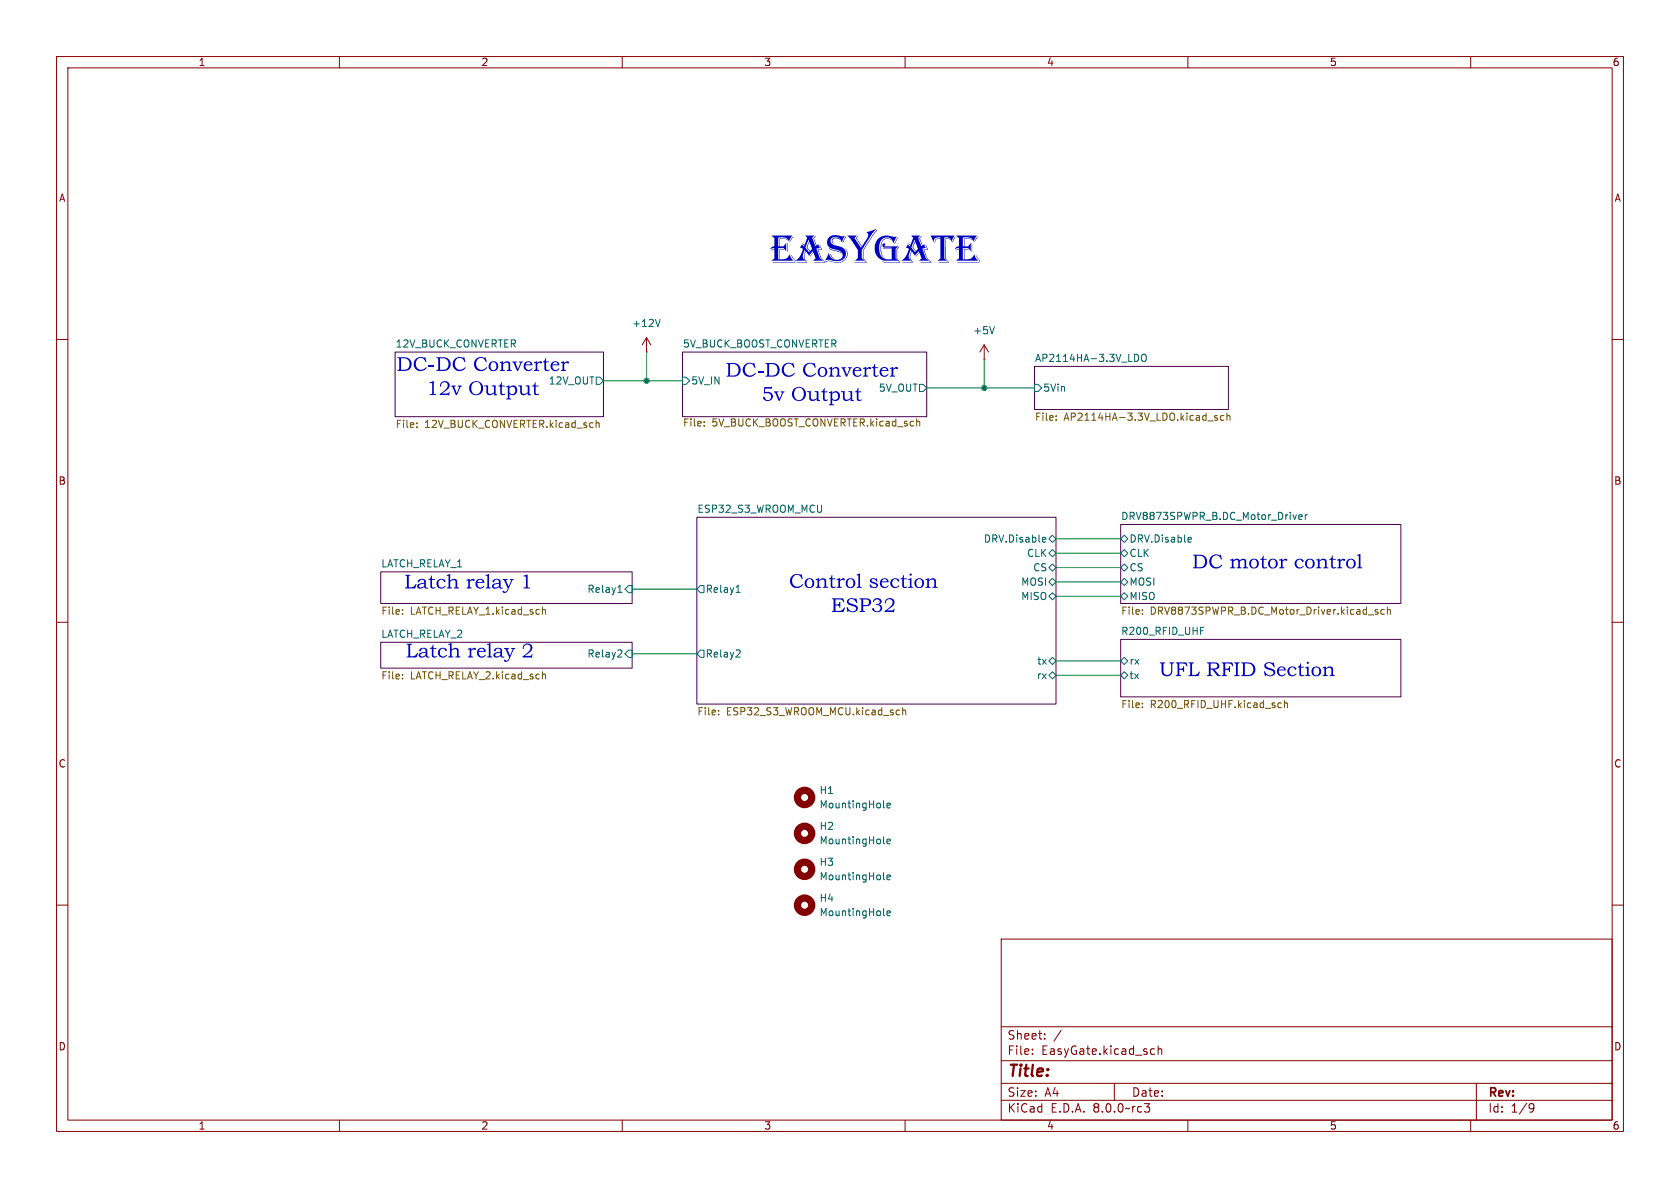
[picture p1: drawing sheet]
<svg xmlns="http://www.w3.org/2000/svg" width="297mm" height="210mm" viewBox="0 0 297 210" stroke-linecap="round" stroke-linejoin="round" font-family="sans-serif">
<g fill="none" stroke="#840000" stroke-width=".18">
<path d="M10 10h277v190h-277zM12 12h273v186h-273zM60 10v2M110 10v2M160 10v2M210 10v2M260 10v2M10 60h2M114.3 59.7l-.8 1.3M114.3 59.7v2.5M114.3 59.7l.8 1.3M285 60h2"/>
<path d="M114.3 62.2h.1M174 63.5h.1M174 61l-.8 1.2M174 61v2.5M174 61l.8 1.2M10 110h2M285 110h2M10 160h2M285 160h2M177 166h108v32h-108zM60 198v2M110 198v2"/>
<path d="M160 198v2M177 194.5h108M177 191.5h108M177 187.5h108M177 181.5h108M182.5 186.3v.1M182.5 185.5v.1M184.7 183.6v.1M184.7 182.8v.1M187.6 182.1l-1.3 2M197 191.5v3M202.3 195.1h.9l-.5 .6 .5 .1v.5l-.2 .3h-.5"/>
<path d="M203.7 185.4l.4 .1M204.1 186.3l-.4 .1M204.7 185.5l.3-.1 .3 .1 .1 .9M204.7 184.9v1.5M210 198v2M260 198v2M261 191.5v6.5M270.6 195.1l.5 .1a.99 .99 0 0 1-.4 1.4h-.2M271.2 195.7l-.3 .3h-.3"/>
</g>
<g fill="#fff" stroke="#fff" stroke-width=".18">
<path d="M182.9 64.8h34.3v7.6h-34.3z"/>
<path d="M67.3 113.5h44.5v4.6h-44.5z"/>
<path d="M67.3 101.1h44.5v5.6h-44.5z"/>
<path d="M120.6 62.2h43.2v11.5h-43.2z"/>
<path d="M123.2 91.4h63.5v33.1h-63.5z"/>
<path d="M198.1 92.7h49.5v14h-49.5z"/>
<path d="M198.1 113h49.5v10.2h-49.5z"/>
<path d="M69.8 62.2h36.9v11.5h-36.9z"/>
</g>
<path d="M69.8 62.2h36.9v11.5h-36.9zM120.6 62.2h43.2v11.5h-43.2zM182.9 64.8h34.3v7.6h-34.3zM123.2 91.4h63.5v33.1h-63.5zM198.1 92.7h49.5v14h-49.5zM67.3 113.5h44.5v4.6h-44.5zM67.3 101.1h44.5v5.6h-44.5zM198.1 113h49.5v10.2h-49.5z" fill="none" stroke="#480048" stroke-width=".18"/>
<g fill="none" stroke="#006464" stroke-width=".18">
<path d="M116.7 56.5l-.4 1.2M175.8 57.7l-.4 1.3M105.4 66.7h.6l.7 .6-.7 .6h-.6zM120.6 66.7h.7l.6 .6-.6 .6h-.7zM162.6 67.9h.6l.6 .7-.6 .6h-.6zM182.9 67.9h.6l.6 .7-.6 .6h-.6zM200.9 62.6a.68 .68 0 0 1 .4 .7 .68 .68 0 0 1-.4 .6M201.8 62.8l.3-.2a.43 .43 0 0 1 .5 .4v.5a.42 .42 0 0 1-.4 .4 .42 .42 0 0 1-.4-.4zM184.5 95h.3l.1 .3-.6 .1M184.8 95.8h-.3M185.4 97.8l.7-.6 .6 .6-.6 .6zM185.4 95.3l.7-.7 .6 .7-.6 .6z"/>
<path d="M198.1 97.8l.7-.6 .6 .6-.6 .6zM198.1 95.3l.7-.7 .6 .7-.6 .6zM210.2 95h.4v.3l-.6 .1M210.6 95.8h-.4M229.6 91.4l.6-.1v-.3h-.4l-.2 .2 .1 .6h.5M230.8 91v.8M231.1 91l-.3 .2M109.2 104.7h.8M109.5 103.6l.1-.2v1.3M109.7 114.9l.3 .2-.1 .3-.7 .7h.8M111.1 114.9h.7v1.3h-.7l-.6-.6zM111.1 103.5h.7v1.3h-.7l-.6-.7z"/>
<path d="M123.8 103.5h.7v1.3h-.7l-.6-.7zM123.8 114.9h.7v1.3h-.7l-.6-.6zM130.1 104.7h.8M130.4 103.6l.1-.2v1.3M130.6 114.9l.3 .2-.1 .3-.7 .7h.8M185.4 102.9l.7-.7 .6 .7-.6 .6zM185.4 100.3l.7-.6 .6 .6-.6 .7zM185.4 105.4l.7-.6 .6 .6-.6 .6zM185.4 116.8l.7-.6 .6 .6-.6 .7zM186.1 118.7l.6 .7-.6 .6-.7-.6zM198.1 102.9l.7-.7 .6 .7-.6 .6zM198.1 100.3l.7-.6 .6 .6-.6 .7z"/>
<path d="M198.1 105.4l.7-.6 .6 .6-.6 .6zM198.1 119.4l.7-.7 .6 .7-.6 .6zM198.1 116.8l.7-.6 .6 .6-.6 .7zM212.3 111.5h.4M212.3 110.9h.6M156.2 155.3l.2 .2M156.2 149l.2 .2M156.2 142.6l.2 .2M156.8 155.1l.6-.1-.1-.3h-.3l-.2 .2 .1 .6h.4M156.8 142.4l.6-.1-.1-.3h-.3l-.2 .2 .1 .6h.4M156.8 148.7l.6-.1-.1-.2-.3-.1-.2 .2 .1 .6h.4M156.2 161.7l.2 .2"/>
<path d="M156.8 161.4l.6-.1-.1-.2-.3-.1-.2 .2 .1 .6h.4"/>
</g>
<g fill="none" stroke="#725600" stroke-width=".18">
<path d="M73.7 75.4v.2M73.7 74.8v.1M105.4 74.3v1.3M105.4 74.8l.2-.1 .3 .1v.8M124.5 75.2v.1M124.5 74.5v.1M162.1 74.6l.1-.1h.3l.1 .8M186.7 74.2v.1M186.7 73.5v.1M215.2 73.5h-.3l-.2 .1 .1 .2 .4 .1v.3h-.5M216.4 73.5h-.4l-.2 .2 .1 .5h.5M216.9 73.6l.2-.1h.3l.1 .8"/>
<path d="M216.9 73v1.3M71.2 119.9v.1M71.2 107.8v.1M71.2 108.5v.1M71.2 119.2v.2M95.9 107.9l.2-.2 .3 .1v.8M95.9 119.3l.2-.1h.3v.8M202 108.5v.1M202 107.8v.1M241.9 108.7h1M243.6 107.8l-.3-.1-.2 .2 .1 .2 .4 .1v.3h-.5M244.7 107.8l-.3-.1-.3 .3 .1 .5h.5"/>
<path d="M245.3 107.9l.2-.2 .3 .1v.8M245.3 107.3v1.3M127 126.2v.2M127 125.6v.1M159.6 125.1v1.3M159.6 125.6l.2-.1 .3 .1v.8M202 124.3v.1M202 125v.1M226 125h.5M226 124.3h.5M227.1 124.4l.1-.1h.4v.8M227.1 123.8v1.3"/>
</g>
<g fill="none" stroke="#840000" stroke-width="1.3">
<circle cx="142.2" cy="153.7" r="1.27"/>
<circle cx="142.2" cy="147.3" r="1.27"/>
<circle cx="142.2" cy="141" r="1.27"/>
<circle cx="142.2" cy="160" r="1.27"/>
</g>
<g fill="#0000c2">
<path d="M151.4 101.5l.6-.1v2.2l.3 .2v.1h-.9v-.1l.3-.1v-.2v-1.8h-.3z"/>
<path d="M163.6 102.4l.6-.2v.4l.2-.2a.61 .61 0 0 1 .7-.2 .61 .61 0 0 1 .4 .6v.9l.3 .1v.1h-.9v-.1l.2-.1 .1-.8a.46 .46 0 0 0-.4-.5 .46 .46 0 0 0-.5 .3l-.1 .9 .3 .2v.1h-.9v-.1l.3-.1v-.2v-1h-.3z"/>
<path d="M239.9 98.1l.6-.2v2.3l.3 .1v.2h-.9v-.2h.2l.1-.3v-1.8h-.3z"/>
<path d="M149.7 41.6h1.8l-.4 .5 1.1 1.7 .1-.2-1-1.5 .4-.3-.3 .3 1 1.4 1-1.6a.61 .61 0 0 0-.2-.9l1.7-.6-.8 1.1-1.7 2.7v1.4l.5 .5h-1.7l.5-.5v-1.4l-1.4-2z"/>
<path d="M157.3 65l.6-.1v.3a.47 .47 0 0 1 .4-.3 .47 .47 0 0 1 .5 .2l-.2 .2a.42 .42 0 0 0-.7 .1v.9l.3 .1v.2h-.9v-.2h.2l.1-.2v-1h-.3z"/>
<path d="M151.6 68.6h.2v.6h.5v.1h-.5v1.1a.33 .33 0 0 0 .2 .3 .33 .33 0 0 0 .4-.1 .45 .45 0 0 1-.6 .3 .45 .45 0 0 1-.3-.5v-1.1h-.3v-.1l.3-.2z"/>
<path d="M99.2 64l.5-.1v.3a.47 .47 0 0 1 .4-.3 .47 .47 0 0 1 .5 .2l-.2 .2a.42 .42 0 0 0-.6 .1v.9l.3 .1v.2h-.9v-.2h.2l.1-.2v-1h-.3z"/>
<path d="M94.6 67.6h.1v.6h.5v.1h-.5v1.1a.33 .33 0 0 0 .2 .3 .33 .33 0 0 0 .4-.1 .45 .45 0 0 1-.5 .3 .45 .45 0 0 1-.4-.5v-1.1h-.3v-.1l.3-.2z"/>
</g>
<g fill="none" stroke="#009600" stroke-width=".18">
<path d="M106.7 67.3h13.9M114.3 62.2v5.1M163.8 68.6h19.1M174 63.5v5.1M186.7 95.3h11.4M186.7 97.8h11.4M111.8 104.1h11.4M111.8 115.6h11.4M186.7 100.3h11.4M186.7 102.9h11.4M186.7 116.8h11.4M186.7 105.4h11.4"/>
<path d="M186.7 119.4h11.4"/>
</g>
<g fill="#009600" stroke="#009600" stroke-width=".18">
<circle cx="114.3" cy="67.3" r=".46"/>
<circle cx="174" cy="68.6" r=".46"/>
</g>
<text font-size="7.1" fill="#0000c2" x="136.2" y="48.3">EASYGATE</text>
<g font-size="3.5" fill="#0000c2">
<text x="70.1" y="66.6">DC-DC Converter</text>
<text x="75.4" y="70.9">12v Output</text>
<text x="128.3" y="67.6">DC-DC Converter</text>
<text x="134.6" y="71.9">5v Output</text>
<text x="210.7" y="101.5">DC motor control</text>
<text x="71.5" y="105.1">Latch relay 1</text>
<text x="139.5" y="105">Control</text>
<text x="153.5" y="105">section</text>
<text x="146.9" y="109.2">ESP32</text>
<text x="71.7" y="117.3">Latch relay 2</text>
<text x="204.9" y="120.6">UFL RFID Section</text>
</g>
<text font-size="2.8" fill="#840000" x="178" y="190.9">Title:</text>
<g font-size="2.1" fill="#840000">
<text x="178" y="184">Sheet:</text>
<text x="178" y="186.7">File:</text>
<text x="184.1" y="186.7">EasyGate.kicad_sch</text>
<text x="178" y="196.9">KiCad</text>
<text x="178" y="194.1">Size:</text>
<text x="184.7" y="194.1">A4</text>
<text x="185.7" y="196.9">E.D.A.</text>
<text x="193.3" y="196.9">8.0.0~rc3</text>
<text x="200" y="194.1">Date:</text>
<text x="263" y="194.3">Rev:</text>
<text x="263" y="196.9">Id:</text>
<text x="267.1" y="196.9">1/9</text>
</g>
<g font-size="1.8" fill="#840000">
<text x="35" y="11.9">1</text>
<text x="85" y="11.9">2</text>
<text x="135" y="11.9">3</text>
<text x="185" y="11.9">4</text>
<text x="235" y="11.9">5</text>
<text x="285" y="11.9">6</text>
<text x="10.3" y="35.9">A</text>
<text x="285.3" y="35.9">A</text>
<text x="10.3" y="85.9">B</text>
<text x="285.3" y="85.9">B</text>
<text x="10.3" y="135.9">C</text>
<text x="285.3" y="135.9">C</text>
<text x="10.3" y="185.9">D</text>
<text x="285.3" y="185.9">D</text>
<text x="35" y="199.9">1</text>
<text x="85" y="199.9">2</text>
<text x="135" y="199.9">3</text>
<text x="185" y="199.9">4</text>
<text x="235" y="199.9">5</text>
<text x="285" y="199.9">6</text>
</g>
<g font-size="1.8" fill="#006464">
<text x="111.7" y="58">+12V</text>
<text x="172" y="59.3">+5V</text>
<text x="69.8" y="61.5">12V_BUCK_CONVERTER</text>
<text x="120.6" y="61.5">5V_BUCK_BOOST_CONVERTER</text>
<text x="182.9" y="64.1">AP2114HA-3.3V_LDO</text>
<text x="96.9" y="68.2">12V_OUT</text>
<text x="122.1" y="68.2">5V_IN</text>
<text x="155.3" y="69.4">5V_OUT</text>
<text x="184.3" y="69.4">5Vin</text>
<text x="123.2" y="90.7">ESP32_S3_WROOM_MCU</text>
<text x="198.1" y="92">DRV8873SPWPR_B.DC_Motor_Driver</text>
<text x="67.3" y="100.4">LATCH_RELAY_1</text>
<text x="173.8" y="96.1">DRV.Disable</text>
<text x="181.5" y="98.7">CLK</text>
<text x="182.5" y="101.2">CS</text>
<text x="199.6" y="98.7">CLK</text>
<text x="199.6" y="96.1">DRV.Disable</text>
<text x="199.6" y="101.2">CS</text>
<text x="103.7" y="105">Relay1</text>
<text x="124.7" y="105">Relay1</text>
<text x="180.4" y="103.7">MOSI</text>
<text x="180.4" y="106.3">MISO</text>
<text x="199.6" y="103.7">MOSI</text>
<text x="199.6" y="106.3">MISO</text>
<text x="67.3" y="112.8">LATCH_RELAY_2</text>
<text x="198.1" y="112.3">R200_RFID_UHF</text>
<text x="103.7" y="116.4">Relay2</text>
<text x="124.7" y="116.4">Relay2</text>
<text x="183.3" y="117.7">tx</text>
<text x="199.6" y="117.7">rx</text>
<text x="183.2" y="120.2">rx</text>
<text x="199.6" y="120.2">tx</text>
<text x="144.8" y="140.6">H1</text>
<text x="144.8" y="143.1">MountingHole</text>
<text x="144.8" y="146.9">H2</text>
<text x="144.8" y="149.5">MountingHole</text>
<text x="144.8" y="153.3">H3</text>
<text x="144.8" y="155.8">MountingHole</text>
<text x="144.8" y="159.6">H4</text>
<text x="144.8" y="162.2">MountingHole</text>
</g>
<g font-size="1.8" fill="#725600">
<text x="69.8" y="76">File:</text>
<text x="75.1" y="76">12V_BUCK_CONVERTER.kicad_sch</text>
<text x="120.6" y="75.7">File:</text>
<text x="125.9" y="75.7">5V_BUCK_BOOST_CONVERTER.kicad_sch</text>
<text x="182.9" y="74.7">File:</text>
<text x="188.1" y="74.7">AP2114HA-3.3V_LDO.kicad_sch</text>
<text x="67.3" y="109">File:</text>
<text x="72.5" y="109">LATCH_RELAY_1.kicad_sch</text>
<text x="198.1" y="109">File:</text>
<text x="203.3" y="109">DRV8873SPWPR_B.DC_Motor_Driver.kicad_sch</text>
<text x="67.3" y="120.4">File:</text>
<text x="72.5" y="120.4">LATCH_RELAY_2.kicad_sch</text>
<text x="198.1" y="125.5">File:</text>
<text x="203.3" y="125.5">R200_RFID_UHF.kicad_sch</text>
<text x="123.2" y="126.8">File:</text>
<text x="128.4" y="126.8">ESP32_S3_WROOM_MCU.kicad_sch</text>
</g>
</svg>
